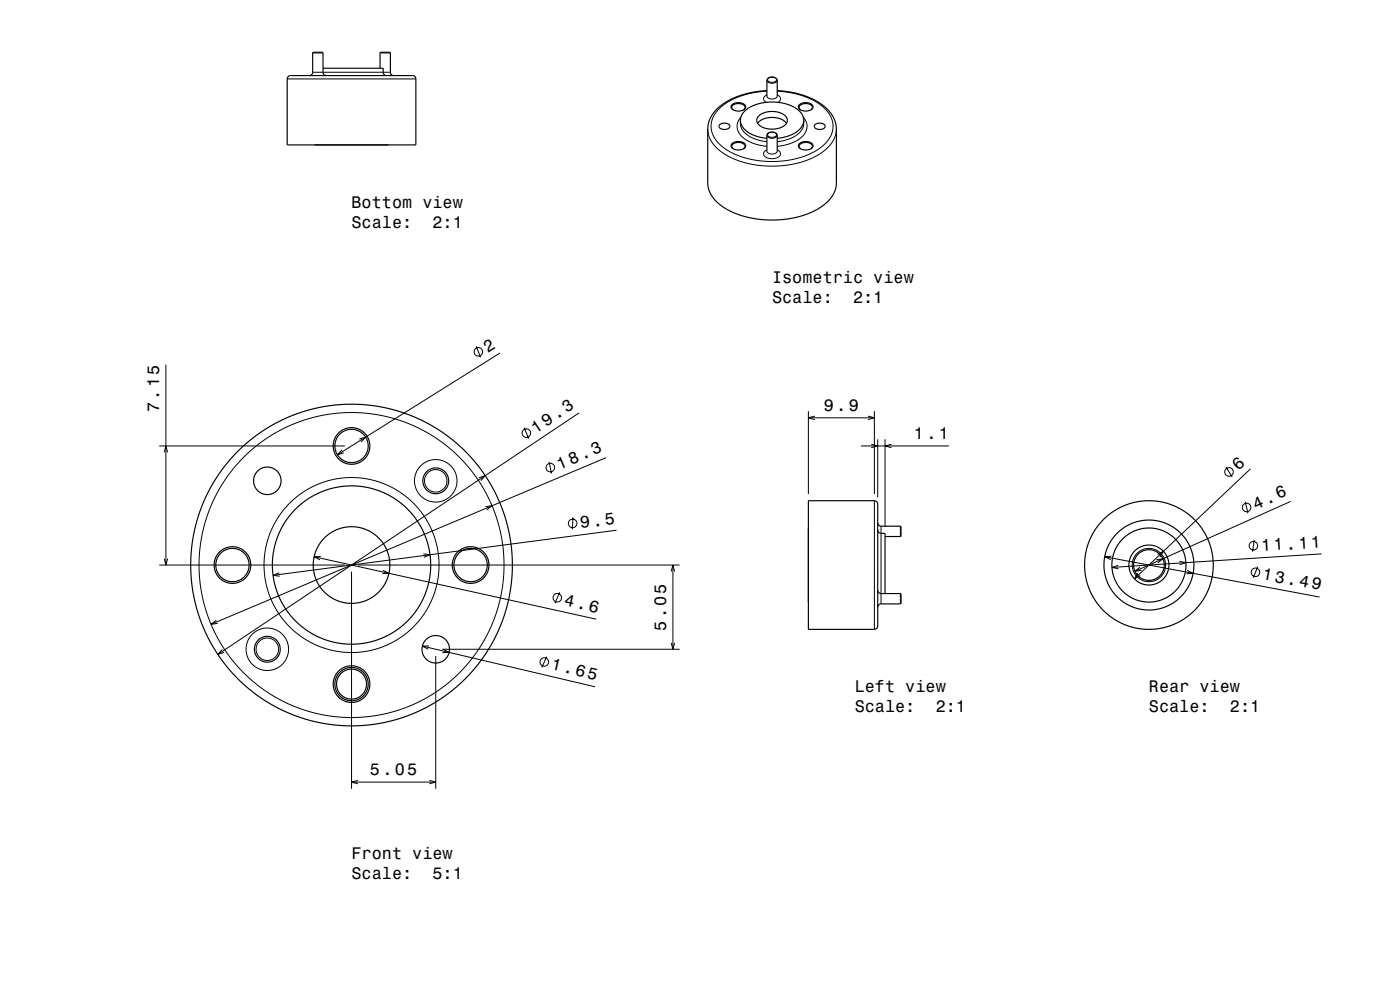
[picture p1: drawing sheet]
<svg xmlns="http://www.w3.org/2000/svg" width="420mm" height="297mm" viewBox="0 0 420 297" stroke-linecap="round" stroke-linejoin="round" font-family="sans-serif">
<g fill="none" stroke="#000" stroke-width=".3">
<path d="M93.8 15.9h3.1M114 15.9h3.1M86.2 23.7h38.6M93.8 21.7h23.3M212.3 38.7l.3 2 1.1 2.1 1.8 2 2.4 1.7 3 1.5 3.3 1 3.4 .6 4 .3 3.9-.3 3.6-.6 3.1-1 3.1-1.4 2.4-1.7 1.7-1.9 1.2-2.2 .3-2.1M222.1 37.1l.2 1 .5 .9 1.6 1.7 2.5 1.1 3.2 .7M222.3 35.1l-.9 1.4-.3 1.4 .3 1.4 .9 1.4 1.4 1.2 1.9 .9 1.9 .7 2.6 .4M230.1 27.4l-4.7 .5-4.2 1.3-3.5 1.8-2.7 2.4-1.4 2.7-.3 1.4 .1 1.4 .4 1.5 .8 1.3 2.2 2.4 3.4 2 3.8 1.4 4.3 .8 4.4 .1 4.5-.4 4.3-1.2 3.2-1.5 2.9-2.2 1.7-2.6 .6-2.5-.5-2.6-1.7-2.6-2.6-2.1-3.4-1.6-4.1-1.2-4.4-.5M230.1 24.1a1.79 1.79 0 0 0 3.1 0M230.1 28.8a1.79 1.79 0 0 0 3.1 0M230.1 28.5a1.15 1.15 0 0 0-1 1 1.15 1.15 0 0 0 .8 1.2M230.4 23.5l1-.4a1.06 1.06 0 0 1 1.5 1.1 1.56 1.56 0 0 1-2.6-.4z"/>
<path d="M230.9 35.3h1.5M233.2 28.5a1.15 1.15 0 0 1 1 1 1.15 1.15 0 0 1-.8 1.2M241 35.1l.8 1.3 .3 1.5-.3 1.4-.8 1.3-1.4 1.2-1.8 1-2.2 .7-2.4 .4M241.1 37.1l-.5 1.7-1.7 1.8-2.5 1.2-3.2 .7M230.1 40.6a1.79 1.79 0 0 0 3.1 0M230.1 45.3a1.79 1.79 0 0 0 3.1 0M230.1 45a1.23 1.23 0 0 0-1 1.3 1.23 1.23 0 0 0 1.2 1.1 2.97 2.97 0 0 0 3.9-1.2l-.3-.7-.7-.5M230.4 40l1-.3a1.06 1.06 0 0 1 1.5 1 1.56 1.56 0 0 1-2.6-.4zM49.8 109.4v60.1M142.9 103.9l1.2 3.3M150 105.9l-48.8 30.5M47.8 133.8h55.7"/>
<path d="M49.3 135.7l.5-1.9 .5 1.9M102.6 135l-1.4 1.4 1.9-.5M107.8 131.7l1.9-.6-1.4 1.5M157.2 128.3l1.4 3.3M164.7 138.5l.8 3.5M173.7 123.9l-108.3 72.4M181.8 137.3l-118.5 50M242.5 123.3v24.9M242.5 125.3h19.8M244.4 124.8l-1.9 .5 1.9 .6M258.3 133.8h26.4M260.4 124.8l1.9 .5-1.9 .6"/>
<path d="M261.4 133.3l1.9 .5-1.9 .5M262.3 123.3v24.9M263.3 131.8v17.4M265.5 131.8v26.2M267.4 133.3l-1.9 .5 1.9 .5M143.7 143.3l1.9-.6-1.3 1.5M145.6 152l2-.3-1.6 1.3M171.9 155.2l-.2 3.6M185 159.1l-103.1 13.5M262.3 150.2v38.6M264.3 157.9v23.3M270.1 157.9v3.1"/>
<path d="M367.8 140.1l1.9 3M373.6 150.5l.8 3.5M375.2 140.6l-34.9 33M387.2 150.4l-46.7 21M47.8 169.5h55.7M49.3 167.6l.5 1.9 .5-1.9M83.8 171.8l-1.9 .8 2 .3M94.2 167l84.7 18.8M96.2 166.9l-2 .1 1.8 1M105.5 171.5v65.1M107.5 169.5h96.4M114.9 171.1l1.8 .9-2 .1"/>
<path d="M127 166.2l2 .2-1.8 .8M167.9 177.7l-1.4 3.3M201.4 171.4l.5-1.9 .5 1.9M201.9 169.5v25.3M270.1 178.1v3.1M331.4 167l64.5 12.1M333.4 166.9l-2 .1 1.8 .9M335.5 169.6l-1.9 .6 2 .4M341.4 171.9l-1.1 1.7 1.8-.9M342 170.1l-1.5 1.3 2-.3M346.9 167.9l2-.3-1.6 1.3M347.3 166.3l1.7-.9-1 1.7"/>
<path d="M353.8 168.4l2 .4-1.9 .6M356.1 171.1l1.8 .9-2 .2M376.3 162l-.5 3.5M377.3 170l-1.3 3.3M396.5 166.2l-62.9 4M64.9 186.1l-1.6 1.2 2-.3M66.7 194.8l-1.3 1.5 1.8-.6M126.7 193.8l51.8 12.2M128.7 193.8h-2l1.8 1M130.7 196.8v39.8M132.7 194.8h71.2M133 194.8l1.7 .9-2 .1"/>
<path d="M164 197l-1.5 3.2M201.4 192.8l.5 2 .5-2M105.5 234.6h25.2M107.4 234.1l-1.9 .5 1.9 .6M128.8 234.1l1.9 .5-1.9 .6"/>
<circle cx="143.5" cy="105.5" r="1.28"/>
<circle cx="157.9" cy="129.9" r="1.28"/>
<circle cx="130.7" cy="144.2" r="6.4"/>
<circle cx="130.7" cy="144.2" r="3.4"/>
<circle cx="165.1" cy="140.3" r="1.28"/>
<circle cx="171.8" cy="157" r="1.28"/>
<circle cx="368.7" cy="141.6" r="1.28"/>
<circle cx="374" cy="152.2" r="1.28"/>
<circle cx="105.5" cy="169.5" r="26.2"/>
<circle cx="105.5" cy="169.5" r="45.8"/>
<circle cx="167.2" cy="179.3" r="1.28"/>
<circle cx="344.7" cy="169.5" r="5"/>
<circle cx="376" cy="163.7" r="1.28"/>
<circle cx="376.7" cy="171.7" r="1.28"/>
<circle cx="80.2" cy="194.8" r="6.4"/>
<circle cx="80.2" cy="194.8" r="3.4"/>
<circle cx="163.3" cy="198.6" r="1.28"/>
</g>
<g fill="none" stroke="#000" stroke-width=".35">
<path d="M86.5 22.9l.7-.2h36.6l.5 .1 .5 .9v19.8h-38.6v-19.8zM92.8 22.7l.7-.3 .3-.6v-5.9l.2-.2h2.7l.2 .2v6l.5 .6 .5 .2M96.9 20.5h18.1a2.07 2.07 0 0 0 .2 1.9l.8 .3M114 20.5v-4.7l3-.1 .1 6.2 .5 .6 .5 .2M215.9 37.4a2.03 2.03 0 0 1 3.1 .5 1.9 1.9 0 0 1-3.3 0zM219.6 31.5a2.84 2.84 0 0 1 4.1 .4 2.17 2.17 0 0 1-3.1 1.3l-1.2-.7-.1-.6zM220 33a.93 .93 0 0 1-.5-1.1 .93 .93 0 0 1 1-.7 2.11 2.11 0 0 1 3 1.1l-.5 .7M222.1 36.1l.2 1 .5 1 1.6 1.6 2.5 1.2 3.2 .6M222.1 36.1l.2-.9 .5-1.2 1.9-1.7 3-1.2 3.6-.5 3.7 .4 3.2 1.1 1.2 .9 1 1 .5 .9 .2 1.2M222.1 36.1v1M227.3 37a6.2 6.2 0 0 1 8.7 0M227.7 34.7a6.4 6.4 0 0 1 8.3 .5 2.22 2.22 0 0 1-1.9 3.1 6.1 6.1 0 0 1-6.9-1.5l-.1-1.1z"/>
<path d="M230.1 28.9v-4.8a1.71 1.71 0 0 1 1.5-1 1.71 1.71 0 0 1 1.6 1v4.8M230.1 27.2a22.5 22.5 0 0 0-15.4 5.9l-1.6 2.3-.7 2.5-.1 17.1 .4 2.2 .8 1.5 1 1.3 3 2.5 4.4 2 4.9 1.2 3.2 .3h3.2l3.5-.4 2.8-.5 2.8-1 2.6-1.1 2-1.3 1.9-1.7 1.5-2.3 .6-2.1v-16.9a10.1 10.1 0 0 0-5.8-8.3 26.1 26.1 0 0 0-11.9-3.2M239.9 31.4a2.82 2.82 0 0 1 4 .5 2.17 2.17 0 0 1-3.1 1.3 1.09 1.09 0 0 1-1.1-.6 1.09 1.09 0 0 1 .2-1.2zM240.2 33l-.1-.1a.97 .97 0 0 1-.3-1.1 .97 .97 0 0 1 1-.6 2.01 2.01 0 0 1 2.9 1.1l-.5 .7M241.1 36.1l-.5 1.8-1.7 1.7-2.5 1.2-3.2 .7M241.1 36.1v1M244.5 37.4a2.04 2.04 0 0 1 3.1 .5 1.91 1.91 0 0 1-3.3 0zM219.6 43.1a2.84 2.84 0 0 1 4.1 .5 2.17 2.17 0 0 1-3.1 1.3l-1.2-.8-.1-.5zM220 44.7l-.1-.1a.97 .97 0 0 1-.3-1.2 .97 .97 0 0 1 1-.5 2.01 2.01 0 0 1 2.9 1.1l-.5 .7M230.1 45.4v-4.8a1.71 1.71 0 0 1 1.5-1 1.71 1.71 0 0 1 1.6 1v4.8M239.8 43.1a2.84 2.84 0 0 1 4.1 .5 2.17 2.17 0 0 1-3.1 1.3l-1.1-.6a.8 .8 0 0 1 .1-1.2zM240.2 44.7l-.1-.1a.97 .97 0 0 1-.3-1.2 .97 .97 0 0 1 1-.5 2.01 2.01 0 0 1 2.9 1.1l-.5 .7"/>
<path d="M242.5 150.2h19.8l.9 .5 .1 37.1-.5 .9-20.3 .1zM263.3 156.9l.3 .6 .6 .4h5.9l.2 .2v2.7l-.2 .2h-4.6M263.3 159l.1 .5 .6 .5h1.5v18.1M263.3 177.1l.3 .6 .6 .4h5.9l.2 .2v2.7l-.2 .2h-6l-.6 .4-.2 .6"/>
<circle cx="105.5" cy="133.8" r="5"/>
<circle cx="105.5" cy="133.8" r="5.5"/>
<circle cx="80.2" cy="144.2" r="4.1"/>
<circle cx="130.7" cy="144.2" r="3.9"/>
<circle cx="69.7" cy="169.5" r="5.5"/>
<circle cx="69.7" cy="169.5" r="5"/>
<circle cx="105.5" cy="169.5" r="48.2"/>
<circle cx="105.5" cy="169.5" r="11.5"/>
<circle cx="105.5" cy="169.5" r="23.7"/>
<circle cx="141.2" cy="169.5" r="5"/>
<circle cx="141.2" cy="169.5" r="5.5"/>
<circle cx="344.7" cy="169.5" r="6"/>
<circle cx="344.7" cy="169.5" r="11.1"/>
<circle cx="344.7" cy="169.5" r="13.5"/>
<circle cx="344.7" cy="169.5" r="4.6"/>
<circle cx="344.7" cy="169.5" r="19.3"/>
<circle cx="80.2" cy="194.8" r="3.9"/>
<circle cx="130.7" cy="194.8" r="4.1"/>
<circle cx="105.5" cy="205.2" r="5"/>
<circle cx="105.5" cy="205.2" r="4.5"/>
<circle cx="105.5" cy="205.2" r="5.5"/>
</g>
<path d="M0 297h419.9" fill="none" stroke="#fff" stroke-width=".3"/>
<g font-size="5.1">
<text x="146.4" y="105.8" transform="rotate(-32 146.4 105.8)">2</text>
<text x="160.8" y="130.1" transform="rotate(-34 160.8 130.1)">19.3</text>
<text x="371.6" y="141.3" transform="rotate(-43 371.6 141.3)">6</text>
<text x="378.4" y="165.3" transform="rotate(-3 378.4 165.3)">11.11</text>
<text x="169" y="181.5" transform="rotate(13 169 181.5)">4.6</text>
</g>
<g font-size="5">
<text x="105.5" y="62.3">Bottom view</text>
<text x="105.5" y="68.4">Scale:</text>
<text x="129.8" y="68.4">2:1</text>
<text x="231.6" y="84.9">Isometric view</text>
<text x="231.6" y="90.9">Scale:</text>
<text x="255.9" y="90.9">2:1</text>
<text x="47.8" y="123.6" transform="rotate(-90 47.8 123.6)">7.15</text>
<text x="247.2" y="123.3">9.9</text>
<text x="274.2" y="131.8">1.1</text>
<text x="167.9" y="141" transform="rotate(-23 167.9 141)">18.3</text>
<text x="376.8" y="152.9" transform="rotate(-24 376.8 152.9)">4.6</text>
<text x="174.3" y="158.5" transform="rotate(-7 174.3 158.5)">9.5</text>
<text x="378.6" y="173.8" transform="rotate(10 378.6 173.8)">13.49</text>
<text x="199.9" y="189.3" transform="rotate(-90 199.9 189.3)">5.05</text>
<text x="165.1" y="200.8" transform="rotate(13 165.1 200.8)">1.65</text>
<text x="256.4" y="207.7">Left view</text>
<text x="344.7" y="207.7">Rear view</text>
<text x="256.4" y="213.7">Scale:</text>
<text x="280.7" y="213.7">2:1</text>
<text x="344.7" y="213.7">Scale:</text>
<text x="369" y="213.7">2:1</text>
<text x="111" y="232.6">5.05</text>
<text x="105.5" y="257.6">Front view</text>
<text x="105.5" y="263.7">Scale:</text>
<text x="129.8" y="263.7">5:1</text>
</g>
</svg>
